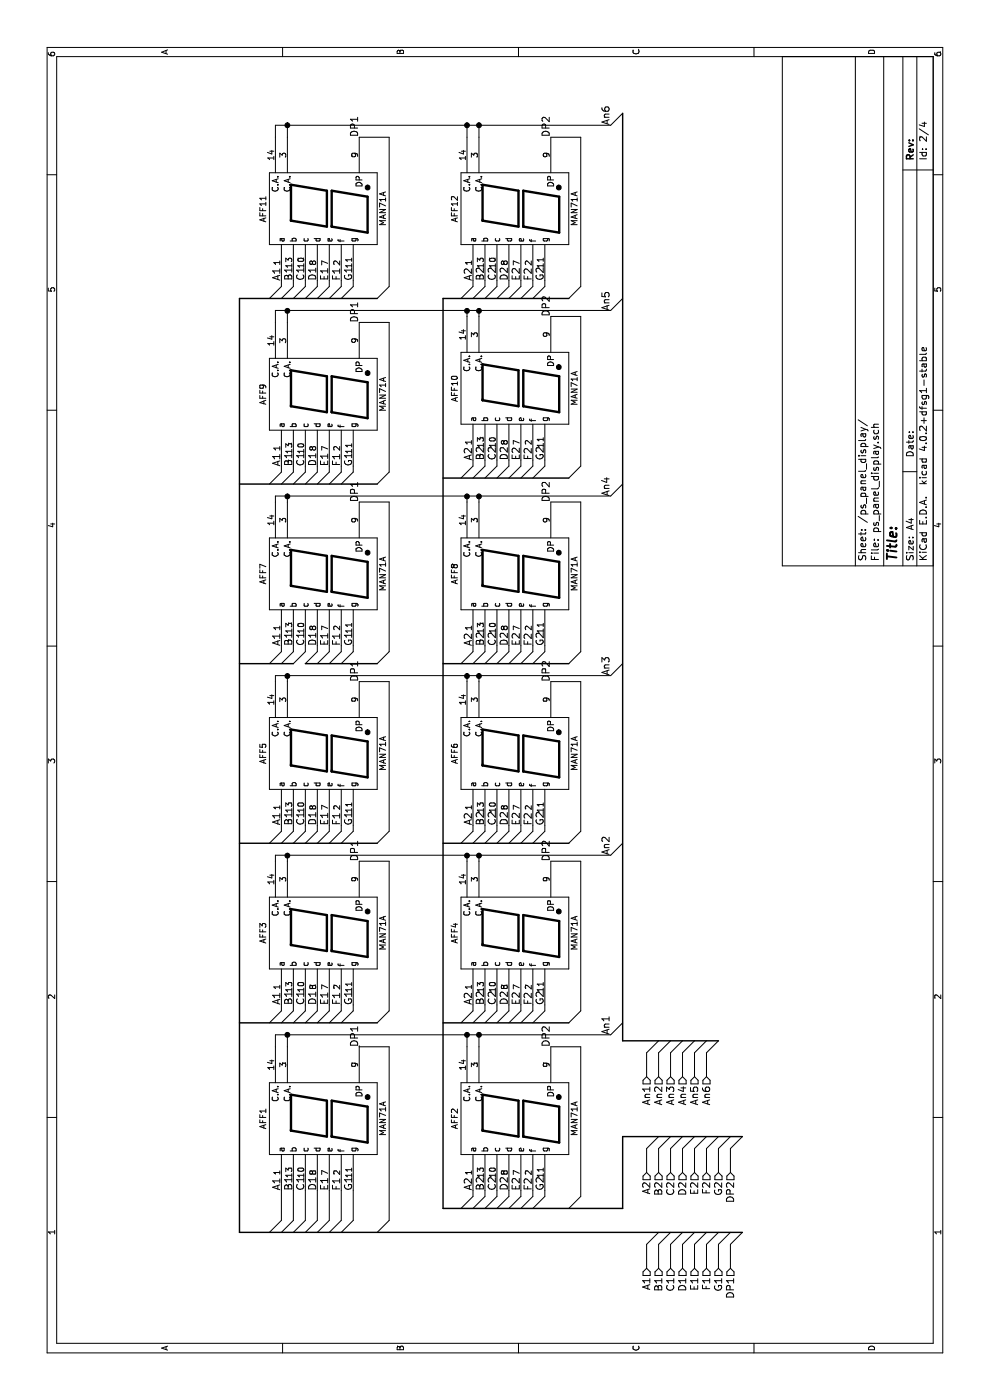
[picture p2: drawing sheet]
EESchema Schematic File Version 2
LIBS:power
LIBS:device
LIBS:transistors
LIBS:conn
LIBS:linear
LIBS:regul
LIBS:74xx
LIBS:cmos4000
LIBS:adc-dac
LIBS:memory
LIBS:xilinx
LIBS:microcontrollers
LIBS:dsp
LIBS:microchip
LIBS:analog_switches
LIBS:motorola
LIBS:texas
LIBS:intel
LIBS:audio
LIBS:interface
LIBS:digital-audio
LIBS:philips
LIBS:display
LIBS:cypress
LIBS:siliconi
LIBS:opto
LIBS:atmel
LIBS:contrib
LIBS:valves
LIBS:microchip_pic18mcu
LIBS:ps_panel-cache
EELAYER 25 0
EELAYER END
$Descr A4 11693 8268
encoding utf-8
Sheet 2 4
Title ""
Date ""
Rev ""
Comp ""
Comment1 ""
Comment2 ""
Comment3 ""
Comment4 ""
$EndDescr
$Comp
L MAN71A AFF1
U 1 1
P 2350 2750
F 0 "AFF1" H 2350 3300 50  0000 C CNN
F 1 "MAN71A" H 2350 2300 50  0000 C CNN
F 2 "" H 2350 2750 50  0000 C CNN
F 3 "" H 2350 2750 50  0000 C CNN
	1    2350 2750
	1    0    0    -1  
$EndComp
$Comp
L MAN71A AFF3
U 1 1
P 3900 2750
F 0 "AFF3" H 3900 3300 50  0000 C CNN
F 1 "MAN71A" H 3900 2300 50  0000 C CNN
F 2 "" H 3900 2750 50  0000 C CNN
F 3 "" H 3900 2750 50  0000 C CNN
	1    3900 2750
	1    0    0    -1  
$EndComp
$Comp
L MAN71A AFF5
U 1 1
P 5400 2750
F 0 "AFF5" H 5400 3300 50  0000 C CNN
F 1 "MAN71A" H 5400 2300 50  0000 C CNN
F 2 "" H 5400 2750 50  0000 C CNN
F 3 "" H 5400 2750 50  0000 C CNN
	1    5400 2750
	1    0    0    -1  
$EndComp
$Comp
L MAN71A AFF7
U 1 1
P 6900 2750
F 0 "AFF7" H 6900 3300 50  0000 C CNN
F 1 "MAN71A" H 6900 2300 50  0000 C CNN
F 2 "" H 6900 2750 50  0000 C CNN
F 3 "" H 6900 2750 50  0000 C CNN
	1    6900 2750
	1    0    0    -1  
$EndComp
$Comp
L MAN71A AFF9
U 1 1
P 8400 2750
F 0 "AFF9" H 8400 3300 50  0000 C CNN
F 1 "MAN71A" H 8400 2300 50  0000 C CNN
F 2 "" H 8400 2750 50  0000 C CNN
F 3 "" H 8400 2750 50  0000 C CNN
	1    8400 2750
	1    0    0    -1  
$EndComp
$Comp
L MAN71A AFF11
U 1 1
P 9950 2750
F 0 "AFF11" H 9950 3300 50  0000 C CNN
F 1 "MAN71A" H 9950 2300 50  0000 C CNN
F 2 "" H 9950 2750 50  0000 C CNN
F 3 "" H 9950 2750 50  0000 C CNN
	1    9950 2750
	1    0    0    -1  
$EndComp
$Comp
L MAN71A AFF2
U 1 1
P 2350 4350
F 0 "AFF2" H 2350 4900 50  0000 C CNN
F 1 "MAN71A" H 2350 3900 50  0000 C CNN
F 2 "" H 2350 4350 50  0000 C CNN
F 3 "" H 2350 4350 50  0000 C CNN
	1    2350 4350
	1    0    0    -1  
$EndComp
$Comp
L MAN71A AFF4
U 1 1
P 3900 4350
F 0 "AFF4" H 3900 4900 50  0000 C CNN
F 1 "MAN71A" H 3900 3900 50  0000 C CNN
F 2 "" H 3900 4350 50  0000 C CNN
F 3 "" H 3900 4350 50  0000 C CNN
	1    3900 4350
	1    0    0    -1  
$EndComp
$Comp
L MAN71A AFF6
U 1 1
P 5400 4350
F 0 "AFF6" H 5400 4900 50  0000 C CNN
F 1 "MAN71A" H 5400 3900 50  0000 C CNN
F 2 "" H 5400 4350 50  0000 C CNN
F 3 "" H 5400 4350 50  0000 C CNN
	1    5400 4350
	1    0    0    -1  
$EndComp
$Comp
L MAN71A AFF8
U 1 1
P 6900 4350
F 0 "AFF8" H 6900 4900 50  0000 C CNN
F 1 "MAN71A" H 6900 3900 50  0000 C CNN
F 2 "" H 6900 4350 50  0000 C CNN
F 3 "" H 6900 4350 50  0000 C CNN
	1    6900 4350
	1    0    0    -1  
$EndComp
$Comp
L MAN71A AFF10
U 1 1
P 8450 4350
F 0 "AFF10" H 8450 4900 50  0000 C CNN
F 1 "MAN71A" H 8450 3900 50  0000 C CNN
F 2 "" H 8450 4350 50  0000 C CNN
F 3 "" H 8450 4350 50  0000 C CNN
	1    8450 4350
	1    0    0    -1  
$EndComp
$Comp
L MAN71A AFF12
U 1 1
P 9950 4350
F 0 "AFF12" H 9950 4900 50  0000 C CNN
F 1 "MAN71A" H 9950 3900 50  0000 C CNN
F 2 "" H 9950 4350 50  0000 C CNN
F 3 "" H 9950 4350 50  0000 C CNN
	1    9950 4350
	1    0    0    -1  
$EndComp
Text Label 1750 2350 0    60   ~ 0
A1
Text Label 3300 2350 0    60   ~ 0
A1
Text Label 4800 2350 0    60   ~ 0
A1
Text Label 6300 2350 0    60   ~ 0
A1
Text Label 7800 2350 0    60   ~ 0
A1
Text Label 9350 2350 0    60   ~ 0
A1
Text Label 1750 2450 0    60   ~ 0
B1
Text Label 3300 2450 0    60   ~ 0
B1
Text Label 4800 2450 0    60   ~ 0
B1
Text Label 6300 2450 0    60   ~ 0
B1
Text Label 7800 2450 0    60   ~ 0
B1
Text Label 9350 2450 0    60   ~ 0
B1
Text Label 1750 2550 0    60   ~ 0
C1
Text Label 3300 2550 0    60   ~ 0
C1
Text Label 4800 2550 0    60   ~ 0
C1
Text Label 7800 2550 0    60   ~ 0
C1
Text Label 6300 2550 0    60   ~ 0
C1
Text Label 9350 2550 0    60   ~ 0
C1
Text Label 9350 2650 0    60   ~ 0
D1
Text Label 7800 2650 0    60   ~ 0
D1
Text Label 6300 2650 0    60   ~ 0
D1
Text Label 4800 2650 0    60   ~ 0
D1
Text Label 3300 2650 0    60   ~ 0
D1
Text Label 1750 2650 0    60   ~ 0
D1
Text Label 1750 2750 0    60   ~ 0
E1
Text Label 3300 2750 0    60   ~ 0
E1
Text Label 4800 2750 0    60   ~ 0
E1
Text Label 7800 2750 0    60   ~ 0
E1
Text Label 9350 2750 0    60   ~ 0
E1
Text Label 9350 2850 0    60   ~ 0
F1
Text Label 7800 2850 0    60   ~ 0
F1
Text Label 6300 2750 0    60   ~ 0
E1
Text Label 6300 2850 0    60   ~ 0
F1
Text Label 4800 2850 0    60   ~ 0
F1
Text Label 3300 2850 0    60   ~ 0
F1
Text Label 1750 2850 0    60   ~ 0
F1
Text Label 1750 2950 0    60   ~ 0
G1
Text Label 3300 2950 0    60   ~ 0
G1
Text Label 4800 2950 0    60   ~ 0
G1
Text Label 6300 2950 0    60   ~ 0
G1
Text Label 7800 2950 0    60   ~ 0
G1
Text Label 9350 2950 0    60   ~ 0
G1
Entry Wire Line
	3150 2850 3250 2950
Entry Wire Line
	3150 2750 3250 2850
Entry Wire Line
	3150 2650 3250 2750
Entry Wire Line
	3150 2550 3250 2650
Entry Wire Line
	3150 2450 3250 2550
Entry Wire Line
	3150 2350 3250 2450
Entry Wire Line
	3150 2250 3250 2350
Entry Wire Line
	4650 2250 4750 2350
Entry Wire Line
	4650 2350 4750 2450
Entry Wire Line
	4650 2450 4750 2550
Entry Wire Line
	4650 2550 4750 2650
Entry Wire Line
	4650 2650 4750 2750
Entry Wire Line
	4650 2750 4750 2850
Entry Wire Line
	4650 2850 4750 2950
Entry Wire Line
	6150 2250 6250 2350
Entry Wire Line
	6150 2350 6250 2450
Entry Wire Line
	6150 2450 6250 2550
Entry Wire Line
	6150 2550 6250 2650
Entry Wire Line
	6150 2650 6250 2750
Entry Wire Line
	6150 2750 6250 2850
Entry Wire Line
	6150 2850 6250 2950
Entry Wire Line
	7650 2250 7750 2350
Entry Wire Line
	7650 2350 7750 2450
Entry Wire Line
	7650 2450 7750 2550
Entry Wire Line
	7650 2550 7750 2650
Entry Wire Line
	7650 2650 7750 2750
Entry Wire Line
	7650 2750 7750 2850
Entry Wire Line
	7650 2850 7750 2950
Entry Wire Line
	9200 2250 9300 2350
Entry Wire Line
	9200 2350 9300 2450
Entry Wire Line
	9200 2450 9300 2550
Entry Wire Line
	9200 2550 9300 2650
Entry Wire Line
	9200 2650 9300 2750
Entry Wire Line
	9200 2750 9300 2850
Entry Wire Line
	9200 2850 9300 2950
Entry Wire Line
	6150 3150 6250 3250
Entry Wire Line
	7650 3150 7750 3250
Entry Wire Line
	4650 3150 4750 3250
Entry Wire Line
	3150 3150 3250 3250
Entry Wire Line
	9200 3150 9300 3250
Text Label 1750 3950 0    60   ~ 0
A2
Text Label 3300 3950 0    60   ~ 0
A2
Text Label 4800 3950 0    60   ~ 0
A2
Text Label 6300 3950 0    60   ~ 0
A2
Text Label 7850 3950 0    60   ~ 0
A2
Text Label 9350 3950 0    60   ~ 0
A2
Text Label 1750 4050 0    60   ~ 0
B2
Text Label 3300 4050 0    60   ~ 0
B2
Text Label 4800 4050 0    60   ~ 0
B2
Text Label 6300 4050 0    60   ~ 0
B2
Text Label 7850 4050 0    60   ~ 0
B2
Text Label 9350 4050 0    60   ~ 0
B2
Text Label 9350 4150 0    60   ~ 0
C2
Text Label 7850 4150 0    60   ~ 0
C2
Text Label 6300 4150 0    60   ~ 0
C2
Text Label 4800 4150 0    60   ~ 0
C2
Text Label 3300 4150 0    60   ~ 0
C2
Text Label 1750 4150 0    60   ~ 0
C2
Text Label 1750 4250 0    60   ~ 0
D2
Text Label 3300 4250 0    60   ~ 0
D2
Text Label 4800 4250 0    60   ~ 0
D2
Text Label 6300 4250 0    60   ~ 0
D2
Text Label 7850 4250 0    60   ~ 0
D2
Text Label 9350 4250 0    60   ~ 0
D2
Text Label 9350 4350 0    60   ~ 0
E2
Text Label 7850 4350 0    60   ~ 0
E2
Text Label 6300 4350 0    60   ~ 0
E2
Text Label 4800 4350 0    60   ~ 0
E2
Text Label 3300 4350 0    60   ~ 0
E2
Text Label 1750 4350 0    60   ~ 0
E2
Text Label 1750 4450 0    60   ~ 0
F2
Text Label 3300 4450 0    60   ~ 0
F2
Text Label 4800 4450 0    60   ~ 0
F2
Text Label 6300 4450 0    60   ~ 0
F2
Text Label 7850 4450 0    60   ~ 0
F2
Text Label 9350 4450 0    60   ~ 0
F2
Text Label 9350 4550 0    60   ~ 0
G2
Text Label 7850 4550 0    60   ~ 0
G2
Text Label 6300 4550 0    60   ~ 0
G2
Text Label 4800 4550 0    60   ~ 0
G2
Text Label 3300 4550 0    60   ~ 0
G2
Text Label 1750 4550 0    60   ~ 0
G2
Entry Wire Line
	1600 3850 1700 3950
Entry Wire Line
	1600 3950 1700 4050
Entry Wire Line
	1600 4050 1700 4150
Entry Wire Line
	1600 4150 1700 4250
Entry Wire Line
	1600 4250 1700 4350
Entry Wire Line
	1600 4350 1700 4450
Entry Wire Line
	1600 4450 1700 4550
Entry Wire Line
	1600 4750 1700 4850
Entry Wire Line
	3150 4750 3250 4850
Entry Wire Line
	3150 4450 3250 4550
Entry Wire Line
	3150 4350 3250 4450
Entry Wire Line
	3150 4250 3250 4350
Entry Wire Line
	3150 4150 3250 4250
Entry Wire Line
	3150 4050 3250 4150
Entry Wire Line
	3150 3950 3250 4050
Entry Wire Line
	3150 3850 3250 3950
Entry Wire Line
	4650 3850 4750 3950
Entry Wire Line
	4650 3950 4750 4050
Entry Wire Line
	4650 4050 4750 4150
Entry Wire Line
	4650 4150 4750 4250
Entry Wire Line
	4650 4250 4750 4350
Entry Wire Line
	4650 4350 4750 4450
Entry Wire Line
	4650 4450 4750 4550
Entry Wire Line
	4650 4750 4750 4850
Entry Wire Line
	6150 3850 6250 3950
Entry Wire Line
	6150 3950 6250 4050
Entry Wire Line
	6150 4050 6250 4150
Entry Wire Line
	6150 4150 6250 4250
Entry Wire Line
	6150 4250 6250 4350
Entry Wire Line
	6150 4350 6250 4450
Entry Wire Line
	6150 4450 6250 4550
Entry Wire Line
	6150 4750 6250 4850
Entry Wire Line
	7700 4750 7800 4850
Entry Wire Line
	7700 4450 7800 4550
Entry Wire Line
	7700 4350 7800 4450
Entry Wire Line
	7700 4250 7800 4350
Entry Wire Line
	7700 4150 7800 4250
Entry Wire Line
	7700 4050 7800 4150
Entry Wire Line
	7700 3950 7800 4050
Entry Wire Line
	7700 3850 7800 3950
Entry Wire Line
	9200 3850 9300 3950
Entry Wire Line
	9200 3950 9300 4050
Entry Wire Line
	9200 4050 9300 4150
Entry Wire Line
	9200 4150 9300 4250
Entry Wire Line
	9200 4250 9300 4350
Entry Wire Line
	9200 4350 9300 4450
Entry Wire Line
	9200 4450 9300 4550
Entry Wire Line
	9200 4750 9300 4850
Text HLabel 1100 5400 0    60   Input ~ 0
A1
Text HLabel 1100 5500 0    60   Input ~ 0
B1
Text HLabel 1100 5600 0    60   Input ~ 0
C1
Text HLabel 1100 5700 0    60   Input ~ 0
D1
Text HLabel 1100 5800 0    60   Input ~ 0
E1
Text HLabel 1100 5900 0    60   Input ~ 0
F1
Text HLabel 1100 6000 0    60   Input ~ 0
G1
Text HLabel 1100 6100 0    60   Input ~ 0
DP1
Entry Wire Line
	1300 5400 1400 5500
Entry Wire Line
	1300 5500 1400 5600
Entry Wire Line
	1300 5600 1400 5700
Entry Wire Line
	1300 5700 1400 5800
Entry Wire Line
	1300 5800 1400 5900
Entry Wire Line
	1300 5900 1400 6000
Entry Wire Line
	1300 6000 1400 6100
Entry Wire Line
	1300 6100 1400 6200
Entry Wire Line
	1400 2250 1500 2350
Entry Wire Line
	1400 2350 1500 2450
Entry Wire Line
	1400 2450 1500 2550
Entry Wire Line
	1400 2550 1500 2650
Entry Wire Line
	1400 2650 1500 2750
Entry Wire Line
	1400 2750 1500 2850
Entry Wire Line
	1400 2850 1500 2950
Text HLabel 1900 5400 0    60   Input ~ 0
A2
Text HLabel 1900 5500 0    60   Input ~ 0
B2
Text HLabel 1900 5600 0    60   Input ~ 0
C2
Text HLabel 1900 5700 0    60   Input ~ 0
D2
Text HLabel 1900 5800 0    60   Input ~ 0
E2
Text HLabel 1900 5900 0    60   Input ~ 0
F2
Text HLabel 1900 6000 0    60   Input ~ 0
G2
Text HLabel 1900 6100 0    60   Input ~ 0
DP2
Entry Wire Line
	2100 5400 2200 5500
Entry Wire Line
	2100 5500 2200 5600
Entry Wire Line
	2100 5600 2200 5700
Entry Wire Line
	2100 5700 2200 5800
Entry Wire Line
	2100 5800 2200 5900
Entry Wire Line
	2100 5900 2200 6000
Entry Wire Line
	2100 6000 2200 6100
Entry Wire Line
	2100 6100 2200 6200
Text Label 3050 5100 0    60   ~ 0
An1
Text Label 4550 5100 0    60   ~ 0
An2
Text Label 6050 5100 0    60   ~ 0
An3
Text Label 7550 5100 0    60   ~ 0
An4
Text Label 9100 5100 0    60   ~ 0
An5
Text Label 10650 5100 0    60   ~ 0
An6
Entry Wire Line
	3050 5100 3150 5200
Entry Wire Line
	4550 5100 4650 5200
Entry Wire Line
	6050 5100 6150 5200
Entry Wire Line
	7550 5100 7650 5200
Entry Wire Line
	10650 5100 10750 5200
Entry Wire Line
	9100 5100 9200 5200
Text HLabel 2700 5400 0    60   Input ~ 0
An1
Text HLabel 2700 5500 0    60   Input ~ 0
An2
Text HLabel 2700 5600 0    60   Input ~ 0
An3
Text HLabel 2700 5700 0    60   Input ~ 0
An4
Text HLabel 2700 5800 0    60   Input ~ 0
An5
Text HLabel 2700 5900 0    60   Input ~ 0
An6
Entry Wire Line
	2900 5400 3000 5500
Entry Wire Line
	2900 5500 3000 5600
Entry Wire Line
	2900 5600 3000 5700
Entry Wire Line
	2900 5700 3000 5800
Entry Wire Line
	2900 5800 3000 5900
Entry Wire Line
	2900 5900 3000 6000
Wire Wire Line
	1500 2350 1750 2350
Wire Wire Line
	1500 2450 1750 2450
Wire Wire Line
	1500 2550 1750 2550
Wire Wire Line
	1500 2650 1750 2650
Wire Wire Line
	1500 2750 1750 2750
Wire Wire Line
	1500 2850 1750 2850
Wire Wire Line
	1500 2950 1750 2950
Wire Wire Line
	3300 2350 3250 2350
Wire Wire Line
	3300 2450 3250 2450
Wire Wire Line
	3300 2550 3250 2550
Wire Wire Line
	3300 2650 3250 2650
Wire Wire Line
	3300 2750 3250 2750
Wire Wire Line
	3300 2850 3250 2850
Wire Wire Line
	3300 2950 3250 2950
Wire Wire Line
	4800 2350 4750 2350
Wire Wire Line
	4800 2450 4750 2450
Wire Wire Line
	4800 2550 4750 2550
Wire Wire Line
	4800 2650 4750 2650
Wire Wire Line
	4800 2750 4750 2750
Wire Wire Line
	4800 2850 4750 2850
Wire Wire Line
	4800 2950 4750 2950
Wire Bus Line
	3150 2000 3150 3150
Wire Bus Line
	4650 2000 4650 3150
Wire Wire Line
	6300 2350 6250 2350
Wire Wire Line
	6300 2450 6250 2450
Wire Wire Line
	6300 2550 6250 2550
Wire Wire Line
	6300 2650 6250 2650
Wire Wire Line
	6300 2750 6250 2750
Wire Wire Line
	6300 2850 6250 2850
Wire Wire Line
	6300 2950 6250 2950
Wire Wire Line
	7800 2350 7750 2350
Wire Wire Line
	7800 2450 7750 2450
Wire Wire Line
	7800 2550 7750 2550
Wire Wire Line
	7800 2650 7750 2650
Wire Wire Line
	7800 2750 7750 2750
Wire Wire Line
	7800 2850 7750 2850
Wire Wire Line
	7800 2950 7750 2950
Wire Wire Line
	9350 2350 9300 2350
Wire Wire Line
	9350 2450 9300 2450
Wire Wire Line
	9350 2550 9300 2550
Wire Wire Line
	9350 2650 9300 2650
Wire Wire Line
	9350 2750 9300 2750
Wire Wire Line
	9350 2850 9300 2850
Wire Wire Line
	9350 2950 9300 2950
Wire Bus Line
	6150 2000 6150 2450
Wire Bus Line
	6150 2550 6150 3150
Wire Bus Line
	7650 2000 7650 3150
Wire Bus Line
	9200 2000 9200 3150
Wire Bus Line
	1400 2000 9200 2000
Wire Wire Line
	4500 3000 4500 3250
Wire Wire Line
	4500 3250 3250 3250
Wire Wire Line
	6000 3250 6000 3000
Wire Wire Line
	4750 3250 6000 3250
Wire Wire Line
	7500 3000 7500 3250
Wire Wire Line
	7500 3250 6250 3250
Wire Wire Line
	9000 3000 9000 3250
Wire Wire Line
	9000 3250 7750 3250
Wire Wire Line
	10550 3000 10550 3250
Wire Wire Line
	10550 3250 9300 3250
Wire Wire Line
	1750 3950 1700 3950
Wire Wire Line
	1750 4050 1700 4050
Wire Wire Line
	1750 4150 1700 4150
Wire Wire Line
	1750 4250 1700 4250
Wire Wire Line
	1750 4350 1700 4350
Wire Wire Line
	1750 4450 1700 4450
Wire Wire Line
	1750 4550 1700 4550
Wire Wire Line
	3300 3950 3250 3950
Wire Wire Line
	3300 4050 3250 4050
Wire Wire Line
	3300 4150 3250 4150
Wire Wire Line
	3300 4250 3250 4250
Wire Wire Line
	3300 4350 3250 4350
Wire Wire Line
	3300 4450 3250 4450
Wire Wire Line
	3300 4550 3250 4550
Wire Wire Line
	4800 3950 4750 3950
Wire Wire Line
	4800 4050 4750 4050
Wire Wire Line
	4800 4150 4750 4150
Wire Wire Line
	4800 4250 4750 4250
Wire Wire Line
	4800 4350 4750 4350
Wire Wire Line
	4800 4450 4750 4450
Wire Wire Line
	4800 4550 4750 4550
Wire Wire Line
	2950 4600 2950 4850
Wire Wire Line
	2950 4850 1700 4850
Wire Wire Line
	4500 4600 4500 4850
Wire Wire Line
	4500 4850 3250 4850
Wire Bus Line
	1600 3700 9200 3700
Wire Bus Line
	3150 3700 3150 4750
Wire Bus Line
	4650 3700 4650 4750
Wire Wire Line
	6000 4600 6000 4850
Wire Wire Line
	6000 4850 4750 4850
Wire Wire Line
	6300 3950 6250 3950
Wire Wire Line
	6300 4050 6250 4050
Wire Wire Line
	6300 4150 6250 4150
Wire Wire Line
	6300 4250 6250 4250
Wire Wire Line
	6300 4350 6250 4350
Wire Wire Line
	6300 4450 6250 4450
Wire Wire Line
	6300 4550 6250 4550
Wire Wire Line
	7850 3950 7800 3950
Wire Wire Line
	7850 4050 7800 4050
Wire Wire Line
	7850 4150 7800 4150
Wire Wire Line
	7850 4250 7800 4250
Wire Wire Line
	7850 4350 7800 4350
Wire Wire Line
	7850 4450 7800 4450
Wire Wire Line
	7850 4550 7800 4550
Wire Wire Line
	9350 3950 9300 3950
Wire Wire Line
	9350 4050 9300 4050
Wire Wire Line
	9350 4150 9300 4150
Wire Wire Line
	9350 4250 9300 4250
Wire Wire Line
	9350 4350 9300 4350
Wire Wire Line
	9350 4450 9300 4450
Wire Wire Line
	9350 4550 9300 4550
Wire Wire Line
	7500 4600 7500 4850
Wire Wire Line
	7500 4850 6250 4850
Wire Wire Line
	9050 4600 9050 4850
Wire Wire Line
	9050 4850 7800 4850
Wire Wire Line
	10550 4600 10550 4850
Wire Wire Line
	10550 4850 9300 4850
Wire Bus Line
	9200 3700 9200 4750
Wire Bus Line
	7700 3700 7700 4750
Wire Bus Line
	6150 3700 6150 4750
Wire Wire Line
	1100 5400 1300 5400
Wire Wire Line
	1100 5500 1300 5500
Wire Wire Line
	1100 5600 1300 5600
Wire Wire Line
	1100 5700 1300 5700
Wire Wire Line
	1100 5800 1300 5800
Wire Wire Line
	1100 5900 1300 5900
Wire Wire Line
	1100 6000 1300 6000
Wire Wire Line
	1100 6100 1300 6100
Wire Bus Line
	1400 2000 1400 6200
Wire Bus Line
	1600 3700 1600 5200
Wire Bus Line
	1600 5200 2200 5200
Wire Bus Line
	2200 5200 2200 6200
Wire Wire Line
	1900 6100 2100 6100
Wire Wire Line
	2100 6000 1900 6000
Wire Wire Line
	1900 5900 2100 5900
Wire Wire Line
	2100 5800 1900 5800
Wire Wire Line
	1900 5700 2100 5700
Wire Wire Line
	2100 5600 1900 5600
Wire Wire Line
	1900 5500 2100 5500
Wire Wire Line
	2100 5400 1900 5400
Wire Wire Line
	2950 2400 3050 2400
Wire Wire Line
	3050 2300 3050 5100
Wire Wire Line
	3050 4000 2950 4000
Wire Wire Line
	4500 2400 4550 2400
Wire Wire Line
	4550 2300 4550 5100
Wire Wire Line
	4550 4000 4500 4000
Wire Wire Line
	6050 2300 6050 5100
Wire Wire Line
	6050 4000 6000 4000
Wire Wire Line
	7500 2400 7550 2400
Wire Wire Line
	7550 2300 7550 5100
Wire Wire Line
	7550 4000 7500 4000
Wire Wire Line
	6050 2400 6000 2400
Wire Wire Line
	9000 2400 9100 2400
Wire Wire Line
	9100 2300 9100 5100
Wire Wire Line
	9100 4000 9050 4000
Wire Wire Line
	10550 2400 10650 2400
Wire Wire Line
	10650 2300 10650 5100
Wire Wire Line
	10650 4000 10550 4000
Connection ~ 3050 4000
Connection ~ 4550 4000
Connection ~ 6050 4000
Connection ~ 7550 4000
Connection ~ 9100 4000
Connection ~ 10650 4000
Wire Bus Line
	3000 5200 10750 5200
Wire Wire Line
	2700 5400 2900 5400
Wire Wire Line
	2700 5500 2900 5500
Wire Wire Line
	2900 5600 2700 5600
Wire Wire Line
	2900 5700 2700 5700
Wire Wire Line
	2900 5800 2700 5800
Wire Wire Line
	2900 5900 2700 5900
Wire Bus Line
	3000 5200 3000 6000
Wire Wire Line
	2950 2300 3050 2300
Connection ~ 3050 2400
Wire Wire Line
	4500 2300 4550 2300
Connection ~ 4550 2400
Wire Wire Line
	6000 2300 6050 2300
Connection ~ 6050 2400
Wire Wire Line
	7500 2300 7550 2300
Connection ~ 7550 2400
Wire Wire Line
	9000 2300 9100 2300
Connection ~ 9100 2400
Wire Wire Line
	10550 2300 10650 2300
Connection ~ 10650 2400
Wire Wire Line
	10550 3900 10650 3900
Connection ~ 10650 3900
Wire Wire Line
	9050 3900 9100 3900
Connection ~ 9100 3900
Wire Wire Line
	7500 3900 7550 3900
Connection ~ 7550 3900
Wire Wire Line
	6000 3900 6050 3900
Connection ~ 6050 3900
Wire Wire Line
	4500 3900 4550 3900
Connection ~ 4550 3900
Wire Wire Line
	2950 3900 3050 3900
Connection ~ 3050 3900
Entry Wire Line
	1400 3150 1500 3250
Wire Wire Line
	1500 3250 2950 3250
Wire Wire Line
	2950 3000 2950 3000
Wire Wire Line
	2950 3250 2950 3000
Text Label 2950 4600 0    60   ~ 0
DP2
Text Label 2950 3000 0    60   ~ 0
DP1
Text Label 4500 3000 0    60   ~ 0
DP1
Text Label 6000 3000 0    60   ~ 0
DP1
Text Label 7500 3000 0    60   ~ 0
DP1
Text Label 9000 3000 0    60   ~ 0
DP1
Text Label 10550 3000 0    60   ~ 0
DP1
Text Label 10550 4600 0    60   ~ 0
DP2
Text Label 9050 4600 0    60   ~ 0
DP2
Text Label 7500 4600 0    60   ~ 0
DP2
Text Label 6000 4600 0    60   ~ 0
DP2
Text Label 4500 4600 0    60   ~ 0
DP2
$EndSCHEMATC
